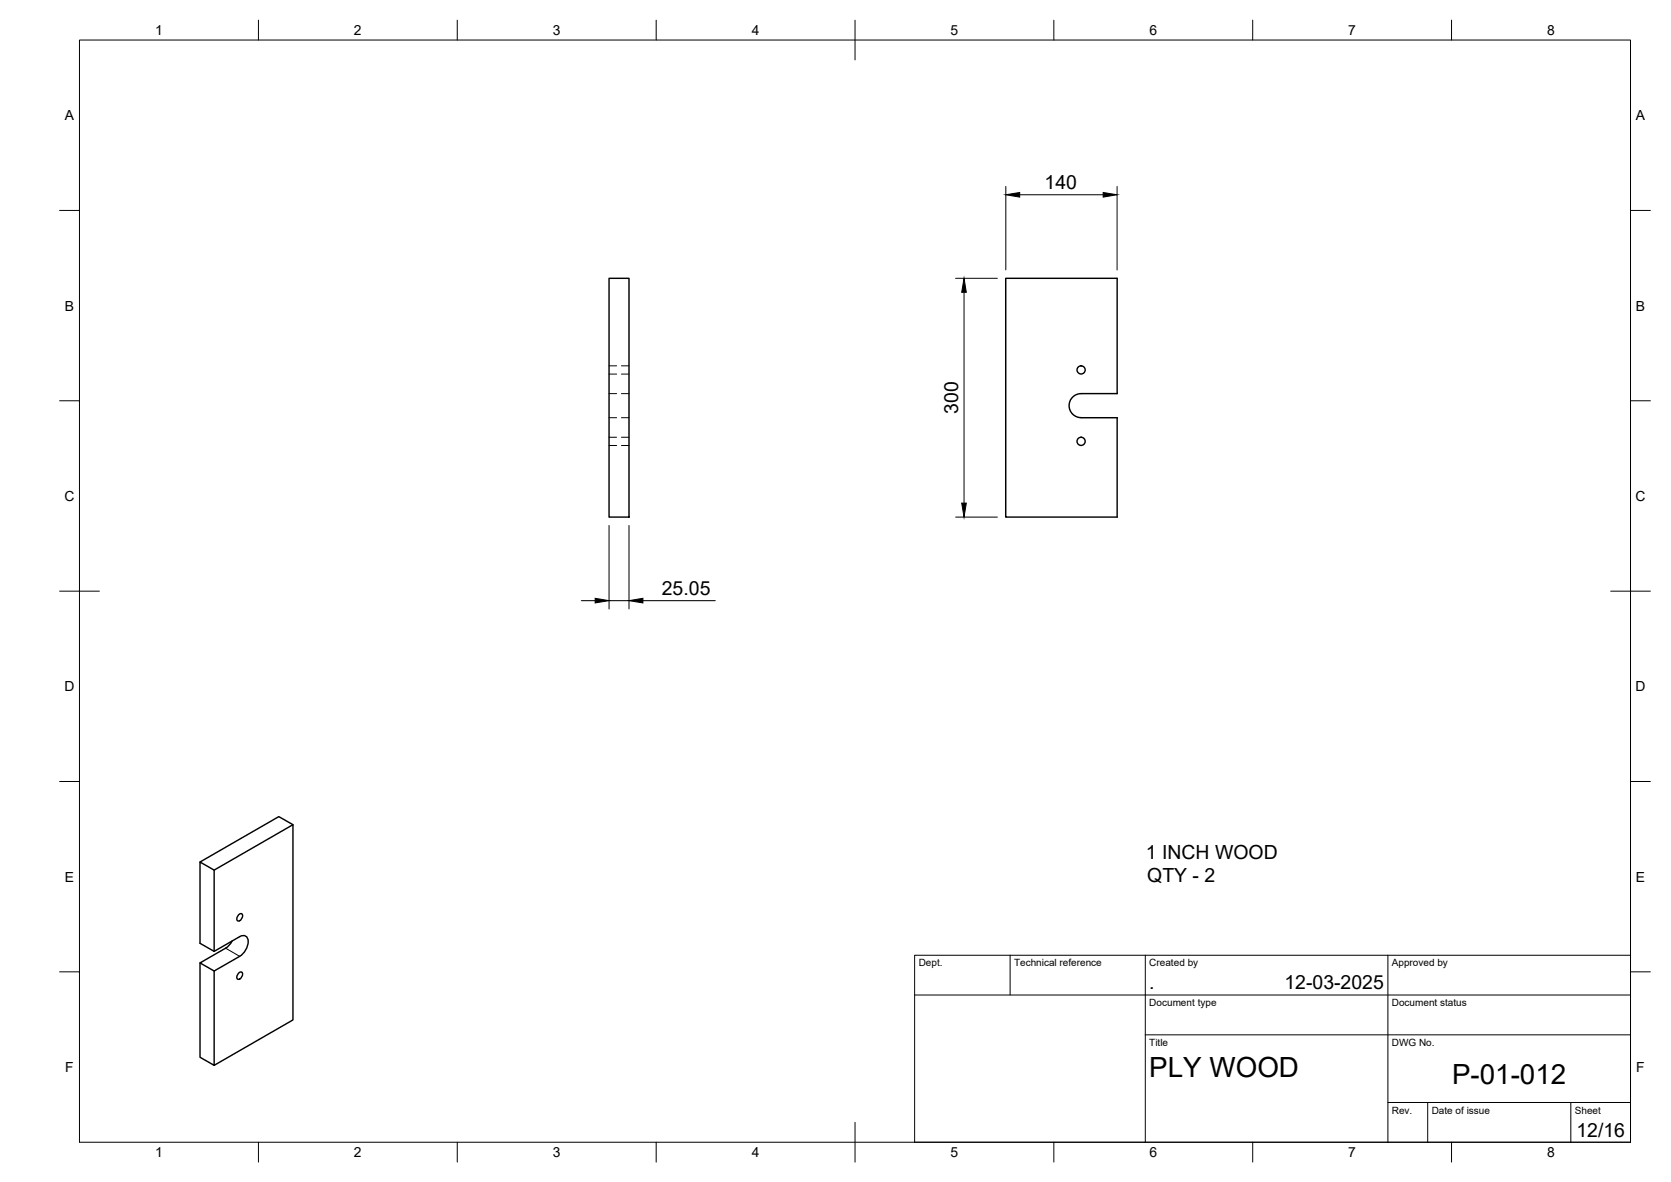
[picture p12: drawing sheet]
<svg xmlns="http://www.w3.org/2000/svg" width="420mm" height="297mm" viewBox="0 0 420 297" stroke-linecap="round" stroke-linejoin="round" font-family="sans-serif">
<!-- layer: Visible -->
<g fill="none" stroke="#000" stroke-width=".36">
<path d="M153.1 69.9h5.1v60h-5.1zM252.9 69.9h28v29h-9.1a3 3 0 0 0-3 3 3 3 0 0 0 3 3.1h9.1v24.9h-28zM53.8 218.7l19.9-11.5v49.1l-19.9 11.4M73.7 207.2l-3.6-2-19.8 11.4M56.7 238.3l-6.4 3.7 3.5 2 6.5-3.7a4.2 4.2 0 0 0 1.8-4.8 1.32 1.32 0 0 0-1.8-.1l-6.5 3.7-3.5-2v-20.5l3.5 2.1v20.4M58.4 236.5l-.9 1.2-.8 .6M60 229.9l.8-.3a1.18 1.18 0 0 1-1 1.8 1.02 1.02 0 0 1 .2-1.5zM50.3 242v23.7l3.5 2v-23.7M60 244.6l.8-.3a1.18 1.18 0 0 1-1 1.8 1.02 1.02 0 0 1 .2-1.5z"/>
<circle cx="271.8" cy="93" r="1.03"/>
<circle cx="271.8" cy="110.9" r="1.03"/>
</g>
<!-- layer: Visible Narrow -->
<path d="M56.7 238.3l3.6 2" fill="none" stroke="#000" stroke-width=".25"/>
<!-- layer: Hidden -->
<path d="M153.1 98.9h1.9M153.1 91.9h1.9M153.1 94h1.9M156.3 98.9h1.9M156.3 91.9h1.9M156.3 94h1.9M153.1 105h1.9M153.1 109.9h1.9M153.1 112h1.9M156.3 105h1.9M156.3 109.9h1.9M156.3 112h1.9" fill="none" stroke="#000" stroke-width=".25"/>
<!-- layer: BORDER -->
<g fill="none" stroke="#000" stroke-width=".25">
<path d="M20 10.1h390v276.9h-390zM65 5.1v5M115 5.1v5M165 5.1v5M215 5.1v10M265 5.1v5M315 5.1v5M365 5.1v5M15 52.9h5M410 52.9h5M15 100.7h5M410 100.7h5"/>
<path d="M15 148.6h10M405 148.6h10M15 196.4h5M410 196.4h5M15 244.2h5M410 244.2h5M65 287v5M115 287v5M165 287v5M215 282.1v9.9M265 287v5M315 287v5"/>
<path d="M365 287v5"/>
</g>
<!-- layer: TITLEBLOCK -->
<path d="M230 240.1h180v46.9h-180zM230 250h180M254 240.1v9.9M288 240.1v46.9M349 240.1v46.9M288 260.1h122M349 277.1h61M359 277.1v9.9M395 277.1v9.9" fill="none" stroke="#000" stroke-width=".25"/>
<!-- layer: FD_Dimensions -->
<path d="M252.9 46.8v21M256.4 48.9h21M280.9 46.8v21M240.3 69.9h10.5M242.4 73.5v52.9M153.1 132v21M158.2 132v21M240.3 129.9h10.5M146.2 150.9h3.4M153.1 150.9h5.1M161.6 150.9h18.3" fill="none" stroke="#000" stroke-width=".25"/>
<path d="M252.9 48.9l3.5-.5v1.1zM277.4 48.4l3.5 .5-3.5 .6zM242.4 69.9l.6 3.6h-1.2zM241.8 126.4h1.2l-.6 3.5zM149.6 150.4l3.5 .5-3.5 .6zM158.2 150.9l3.4-.5v1.1z" fill="#000" stroke="#000" stroke-width=".25"/>
<g font-size="7">
<text x="289" y="270.6">PLY WOOD</text>
<text x="365.1" y="272.3">P-01-012</text>
</g>
<g font-size="4.9">
<text x="262.7" y="47.5">140</text>
<text x="240.9" y="104" transform="rotate(-90 240.9 104)">300</text>
<text x="166.4" y="149.5">25.05</text>
<text x="288.1" y="215.8">1 INCH WOOD</text>
<text x="288.5" y="221.7">QTY - 2</text>
<text x="289" y="248.5">.</text>
<text x="323" y="248.5">12-03-2025</text>
<text x="396.4" y="285.7">12/16</text>
</g>
<g font-size="3.5">
<text x="39" y="8.8">1</text>
<text x="89" y="8.8">2</text>
<text x="139" y="8.8">3</text>
<text x="189" y="8.8">4</text>
<text x="239" y="8.8">5</text>
<text x="289" y="8.8">6</text>
<text x="339" y="8.8">7</text>
<text x="389" y="8.8">8</text>
<text x="16.3" y="30.2">A</text>
<text x="411.3" y="30.2">A</text>
<text x="16.3" y="78">B</text>
<text x="411.3" y="78">B</text>
<text x="16.2" y="125.9">C</text>
<text x="411.2" y="125.9">C</text>
<text x="16.2" y="173.7">D</text>
<text x="411.2" y="173.7">D</text>
<text x="16.3" y="221.6">E</text>
<text x="411.3" y="221.6">E</text>
<text x="16.4" y="269.4">F</text>
<text x="411.4" y="269.4">F</text>
<text x="39" y="290.8">1</text>
<text x="89" y="290.8">2</text>
<text x="139" y="290.8">3</text>
<text x="189" y="290.8">4</text>
<text x="239" y="290.8">5</text>
<text x="289" y="290.8">6</text>
<text x="339" y="290.8">7</text>
<text x="389" y="290.8">8</text>
</g>
<g font-size="2.5">
<text x="231" y="242.9">Dept.</text>
<text x="255" y="242.9">Technical reference</text>
<text x="289" y="242.9">Created by</text>
<text x="350" y="242.9">Approved by</text>
<text x="289" y="252.8">Document type</text>
<text x="350" y="252.8">Document status</text>
<text x="289" y="262.9">Title</text>
<text x="350" y="262.9">DWG No.</text>
<text x="350" y="279.9">Rev.</text>
<text x="360" y="279.9">Date of issue</text>
<text x="396" y="279.9">Sheet</text>
</g>
</svg>
